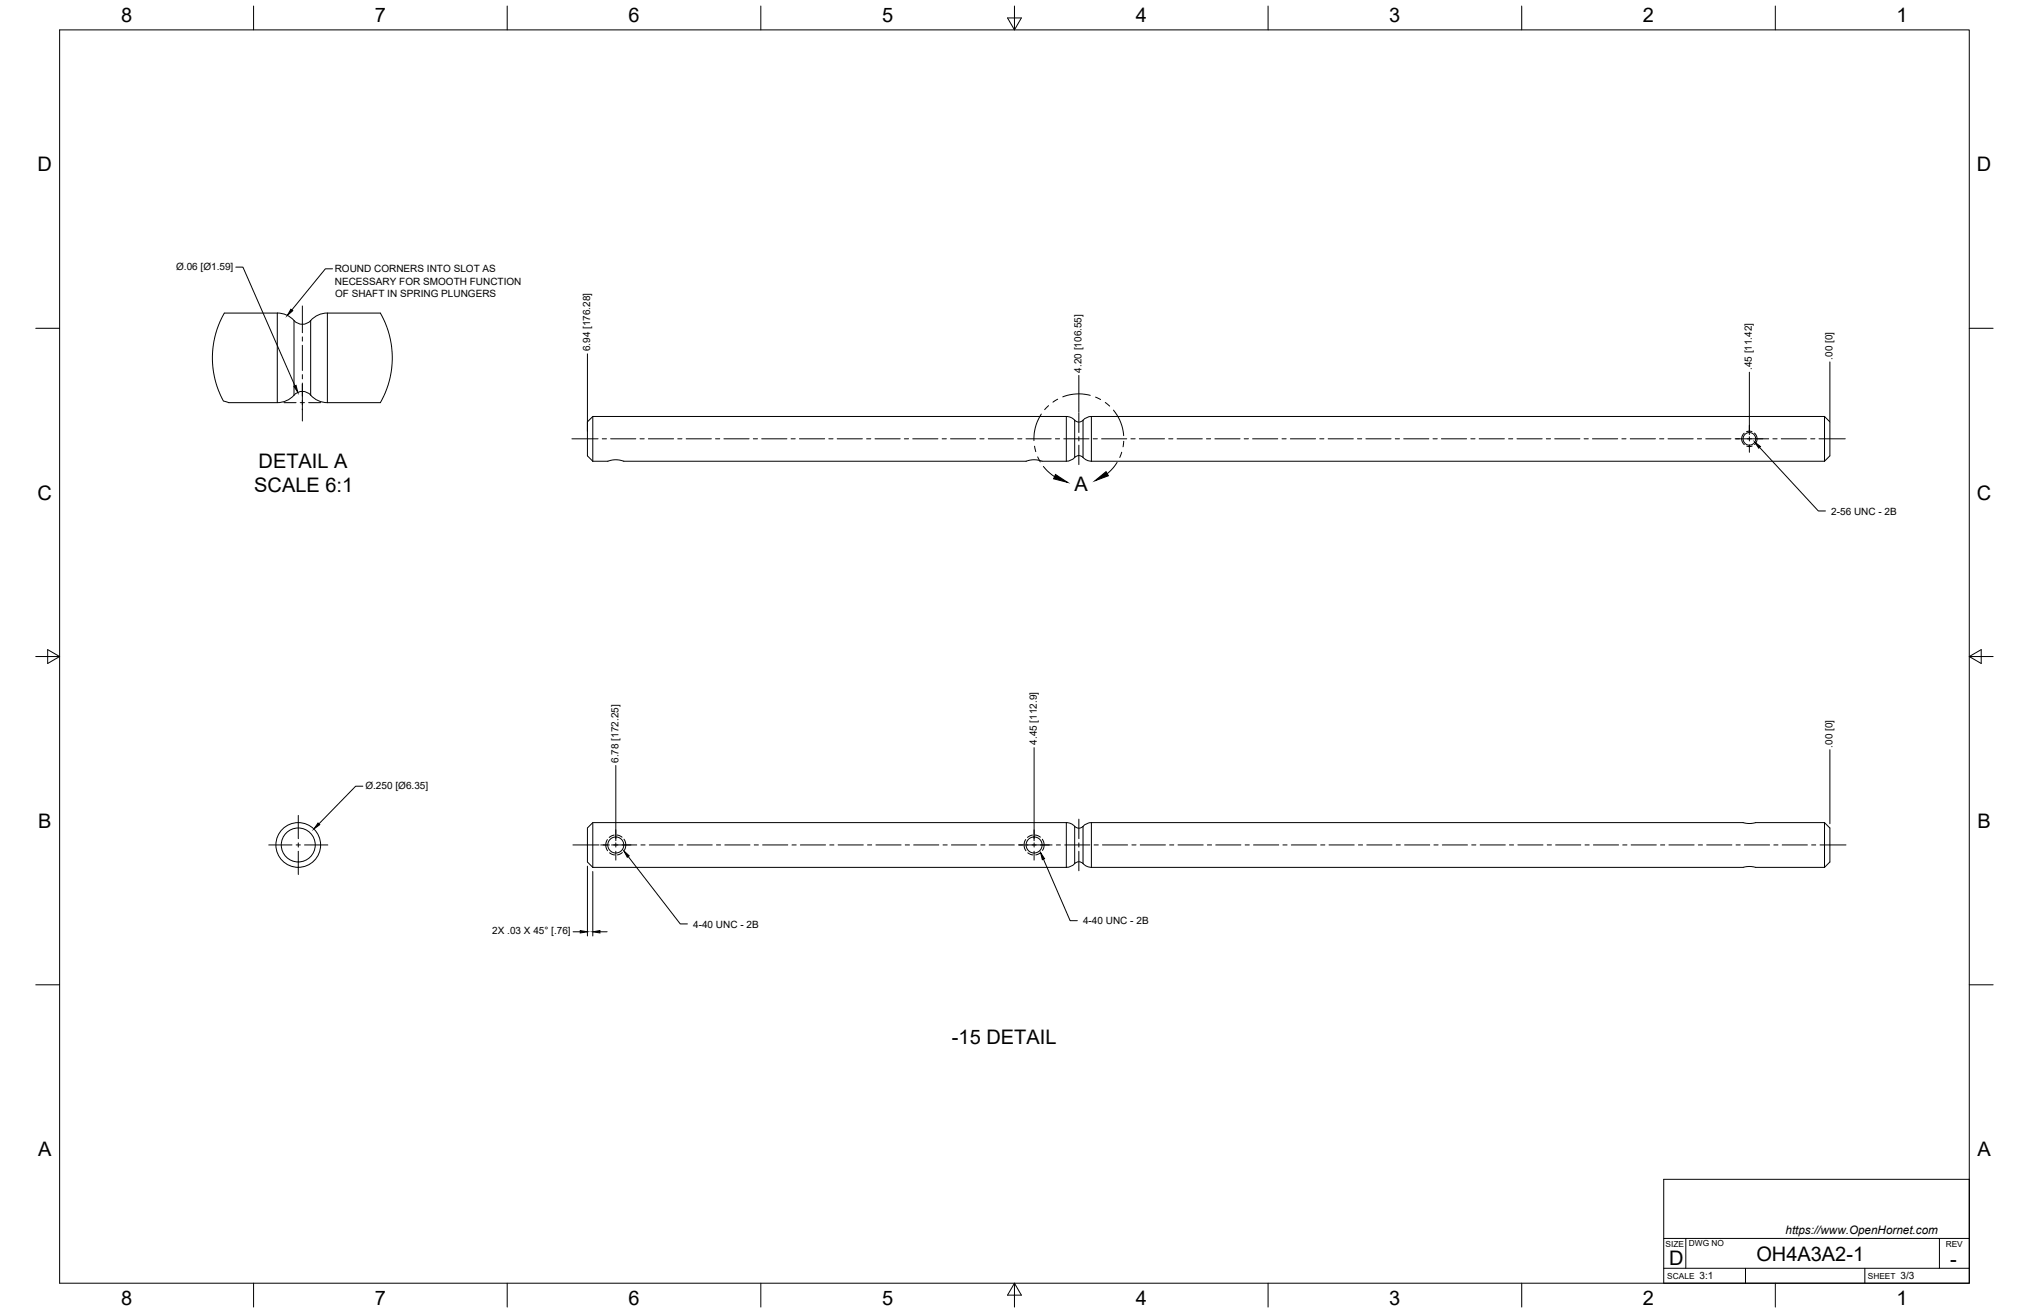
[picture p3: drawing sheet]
<svg xmlns="http://www.w3.org/2000/svg" width="864mm" height="559mm" viewBox="0 0 864 559" stroke-linecap="round" stroke-linejoin="round" font-family="sans-serif">
<!-- layer: Visible Narrow -->
<path d="M118 133.2v38.2M125.1 136.4v31.8M132.2 136.4v31.8M139.3 133.2v38.2M453.9 177.2v19.1M457.4 178.8v15.9M461 178.8v15.9M464.5 177.2v19.1M453.9 350.1v19M457.4 351.7v15.9M461 351.7v15.9M464.5 350.1v19" fill="none" stroke="#000" stroke-width=".43"/>
<!-- layer: Visible -->
<g fill="none" stroke="#000" stroke-width=".43">
<path d="M125.1 168.2a9.5 9.5 0 0 1-7.1 3.2h-20.6l-2.3-.7-2.2-4.8-1.4-4.3-.8-4.8-.3-5.4 .4-4.8 1-4.7 1.8-5 1.9-3.7 23.4 .1a10.9 10.9 0 0 1 7.1 3.9 4.9 4.9 0 0 0 6.9-1.4 9.4 9.4 0 0 1 6.4-2.6h22.6l2.1 4.4 1.6 4.4 .9 4.3 .5 5.1-.3 5.6-.9 4.8-1.8 5.2-2.1 4.4h-22.6a9.5 9.5 0 0 1-7.1-3.2M132.3 168.2a4.8 4.8 0 0 0-7.2 0M252.3 177.2v19.1M776.6 177.2h-312.1a7.5 7.5 0 0 0-4.5 2.3 3.1 3.1 0 0 1-3.5-1.4l-2.6-.9h-201.6l-2.3 2.3v14.5l2.3 2.3M776.6 177.2l2.2 2.3v14.5l-2.2 2.3M776.6 177.2v19.1M252.3 196.3h6.4l3.2-.6 3.6 .6h171.3l3.1-.6 3.6 .6h10.4a7.6 7.6 0 0 0 4.5-2.3 3.1 3.1 0 0 1 3.5 1.4l2.6 .9h312.1M252.3 350.1v19M776.6 350.1h-29.4l-3 .4-2.3-.4h-277.4a7.5 7.5 0 0 0-4.5 2.2 3.1 3.1 0 0 1-3.5-1.4l-2.6-.8h-201.6l-2.3 2.3v14.5l2.3 2.2M776.6 350.1l2.2 2.3v14.5l-2.2 2.2M776.6 350.1v19M252.3 369.1h201.6a7.5 7.5 0 0 0 4.5-2.2 3.1 3.1 0 0 1 3.5 1.4l2.6 .8h277.4l2.3-.3 3 .3h29.4"/>
<circle cx="744.6" cy="186.8" r="2.67"/>
<circle cx="126.9" cy="359.6" r="7.2"/>
<circle cx="126.9" cy="359.6" r="9.5"/>
<circle cx="262.1" cy="359.6" r="3.4"/>
<circle cx="440.1" cy="359.6" r="3.4"/>
</g>
<!-- layer: Hidden -->
<g fill="none" stroke="#000" stroke-width=".43">
<path d="M742.4 184.4l-.8 1-.3 1.5 .3 1.3 .8 1.1M745.7 183.7l-1.3-.2-1 .2M745.8 189.8l-1.1 .3-1.2-.3M746.7 184.3l.9 1.1 .3 1.1-.3 1.5-.8 1.2M258.5 357.3l-.1 .1a4.2 4.2 0 0 0 .2 4.7M261.4 355.4l-2.1 1M262.6 355.4l2.2 .9M265.6 357.2a4.3 4.3 0 0 1 .1 4.7M436.6 357.3l-.1 .1a4.2 4.2 0 0 0 .2 4.7M439.5 355.4l-2.2 1M440.6 355.4l2.2 .9M443.6 357.2h.1a4.2 4.2 0 0 1 0 4.7"/>
<path d="M259.4 362.9l2.2 1M264.9 362.8l-2.1 1M437.5 362.9l2.1 1M443 362.8l-2.2 1"/>
</g>
<!-- layer: Border -->
<g fill="none" stroke="#000" stroke-width=".43">
<path d="M25.4 12.7h812.8v533.4h-812.8zM107.9 2.6v10.1M215.9 2.6v10.1M323.8 2.6v10.1M428.8 7.6h5.9l-2.9 5.1zM431.8 2.6v10.1M539.7 2.6v10.1M647.7 2.6v10.1M755.6 2.6v10.1M15.2 139.7h10.2M838.2 139.7h10.1M15.2 279.4h10.2"/>
<path d="M20.3 276.5l5.1 2.9-5.1 3zM838.2 279.4l5.1-2.9v5.9zM838.2 279.4h10.1M15.2 419.1h10.2M838.2 419.1h10.1M107.9 546.1v10.2M215.9 546.1v10.2M323.8 546.1v10.2M431.8 546.1l2.9 5.1h-5.9zM431.8 546.1v10.2M539.7 546.1v10.2M647.7 546.1v10.2"/>
<path d="M755.6 546.1v10.2"/>
</g>
<!-- layer: Titleblock -->
<path d="M708.1 501.9h130.1v44.2h-130.1zM708.1 539.8h130.1M708.1 527.1h130.1M717.5 527.1v12.7M742.9 539.8v6.3M793.7 539.8v6.3M825.5 527.1v12.7" fill="none" stroke="#000" stroke-width=".43"/>
<!-- layer: FD_Dimensions -->
<g fill="none" stroke="#000" stroke-width=".43">
<path d="M100.4 113.7h3l22.1 50.5M250 150.6v32.9M459.2 159.8v15.7M744.6 158.4v26.6M778.8 154v25.2M440.1 318.2v39.6M778.8 319.1v31.5M154.4 334.6h-3l-15.7 16M262.1 325.8v32M250 368.6v29.7M252.3 370.9v27.4M243.9 396.6h3.1"/>
<path d="M255.4 396.6h3"/>
</g>
<!-- layer: Smart Centers -->
<g fill="none" stroke="#000" stroke-width=".43">
<path d="M128.7 130.2v11.4M128.7 143.4v1.8M128.7 147v10.7M128.7 159.4v1.8M120.9 171.4h5.1M127.8 171.4h1.8M128.7 163v16.2M131.4 171.4h5.1M459.2 175.8v8.3M243.4 186.8h11.2M256.3 186.8h1.8M259.9 186.8h10.7"/>
<path d="M272.4 186.8h1.8M276 186.8h10.7M288.5 186.8h1.8M292.1 186.8h10.7M304.5 186.8h1.8M308.1 186.8h10.7M320.6 186.8h1.8M324.2 186.8h10.7M336.7 186.8h1.8M340.3 186.8h10.7M352.8 186.8h1.8M356.3 186.8h10.8"/>
<path d="M368.9 186.8h1.7M372.4 186.8h10.7M384.9 186.8h1.8M388.5 186.8h10.7M401 186.8h1.8M404.6 186.8h10.7M417.1 186.8h1.7M420.6 186.8h10.8M433.1 186.8h1.8M436.7 186.8h10.7M449.2 186.8h1.8M452.8 186.8h10.7"/>
<path d="M459.2 185.9v1.8M459.2 189.4v8.3M465.3 186.8h1.8M468.9 186.8h10.7M481.4 186.8h1.8M484.9 186.8h10.7M497.4 186.8h1.8M501 186.8h10.7M513.5 186.8h1.8M517.1 186.8h10.7M529.6 186.8h1.8M533.1 186.8h10.8"/>
<path d="M545.7 186.8h1.7M549.2 186.8h10.7M561.7 186.8h1.8M565.3 186.8h10.7M577.8 186.8h1.8M581.4 186.8h10.7M593.9 186.8h1.8M597.5 186.8h10.7M609.9 186.8h1.8M613.5 186.8h10.7M626 186.8h1.8M629.6 186.8h10.7"/>
<path d="M642.1 186.8h1.8M645.7 186.8h10.7M658.2 186.8h1.8M661.7 186.8h10.7M674.2 186.8h1.8M677.8 186.8h10.7M690.3 186.8h1.8M693.9 186.8h10.7M706.4 186.8h1.8M710 186.8h10.7M722.5 186.8h1.7M726 186.8h10.7"/>
<path d="M738.5 186.8h3.4M742.1 186.8h10.7M744.6 181v3.1M744.6 185.9v1.8M744.6 189.4v3.1M754.6 186.8h1.8M758.2 186.8h10.7M770.7 186.8h1.8M774.2 186.8h11.2M114.4 359.6h9.9M126 359.6h1.8M127 347v9.9"/>
<path d="M127 358.7v1.8M129.6 359.6h9.9M243.9 359.6h11M255.7 359.6h3.7M260.3 359.6h10.7M262.1 353.2v3.7M262.1 358.7v1.8M272.8 359.6h1.8M276.4 359.6h10.7M288.9 359.6h1.8M292.4 359.6h10.7M304.9 359.6h1.8"/>
<path d="M308.5 359.6h10.7M321 359.6h1.8M324.6 359.6h10.7M337.1 359.6h1.8M340.7 359.6h10.7M353.2 359.6h1.7M356.7 359.6h10.8M369.2 359.6h1.8M372.8 359.6h10.7M385.3 359.6h1.8M388.9 359.6h10.7M401.4 359.6h1.8"/>
<path d="M405 359.6h10.7M417.4 359.6h1.8M421 359.6h10.7M433.5 359.6h14.3M440.1 353.2v3.7M440.1 358.7v1.8M449.6 359.6h1.8M453.2 359.6h10.7M459.2 348.6v8.3M459.2 358.7v1.8M465.7 359.6h1.8M469.2 359.6h10.8"/>
<path d="M481.8 359.6h1.7M485.3 359.6h10.7M497.8 359.6h1.8M501.4 359.6h10.7M513.9 359.6h1.8M517.5 359.6h10.7M530 359.6h1.7M533.5 359.6h10.8M546 359.6h1.8M549.6 359.6h10.7M562.1 359.6h1.8M565.7 359.6h10.7"/>
<path d="M578.2 359.6h1.8M581.7 359.6h10.8M594.3 359.6h1.7M597.8 359.6h10.7M610.3 359.6h1.8M613.9 359.6h10.7M626.4 359.6h1.8M630 359.6h10.7M642.5 359.6h1.7M646 359.6h10.8M658.5 359.6h1.8M662.1 359.6h10.7"/>
<path d="M674.6 359.6h1.8M678.2 359.6h10.7M690.7 359.6h1.8M694.3 359.6h10.7M706.8 359.6h1.8M710.3 359.6h10.8M722.8 359.6h1.8M726.4 359.6h10.7M738.9 359.6h1.8M742.5 359.6h10.7M755 359.6h1.8M758.5 359.6h10.8"/>
<path d="M771.1 359.6h1.7M774.6 359.6h11.1M127 362.3v9.9M262.1 362.3v3.8M440.1 362.3v3.8M459.2 362.3v8.3"/>
</g>
<!-- layer: Hole Notes -->
<path d="M746.9 188.2l2.4 1.9-.7 .6zM265.5 362.1l2.3 2.1-.8 .6zM442.9 362.9l1.7 2.6-.9 .4z" fill="#000" stroke="#000" stroke-width=".43"/>
<path d="M748.9 190.4l25 27.1h3.1M267.4 364.6l22.1 28.6h3.1M444.1 365.7l11.4 26.1h3" fill="none" stroke="#000" stroke-width=".43"/>
<!-- layer: FD_Dimensions -->
<path d="M125.1 164.4l.9-.4 .8 3zM135.4 350.3l.7 .7-2.5 1.8zM247 396l3 .6-3 .5zM252.3 396.6l3.1-.6v1.1z" fill="#000" stroke="#000" stroke-width=".43"/>
<!-- layer: Detail Boundary -->
<g fill="none" stroke="#000" stroke-width=".43">
<path d="M443.2 176.2a19.2 19.2 0 0 0-3.1 11.3M446.3 172.6l-1.7 1.7M450.2 169.9l-2 1.3M464 168.3a19.1 19.1 0 0 0-11.7 .6M466.3 169l2.1 1M470.5 171.3l1.8 1.5M473.9 174.5a19 19 0 0 1 4.4 10.9M440.3 189.9l.6 2.3M441.7 194.5l1.1 2.1M444.1 198.5l1.8 2 2.9 2.4M475.5 196.8l-1.5 2.1-2.7 2.7M477.4 192.5l-.8 2.2"/>
<path d="M478.3 187.8l-.3 2.4"/>
</g>
<path d="M449.2 201.9l5.2 3.4-6-1.5zM466 204.6l4.8-3.9 1 1.8z" fill="#000" stroke="#000" stroke-width=".43"/>
<!-- layer: Leaders -->
<path d="M123.8 131.6l.8 .6-2.3 2.1z" fill="#000" stroke="#000" stroke-width=".43"/>
<path d="M141.5 114.4h-3l-14.3 17.5" fill="none" stroke="#000" stroke-width=".43"/>
<g font-size="8.5">
<text x="51.6" y="9.4">8</text>
<text x="159.5" y="9.4">7</text>
<text x="267.5" y="9.4">6</text>
<text x="375.4" y="9.3">5</text>
<text x="483.4" y="9.4">4</text>
<text x="591.3" y="9.4">3</text>
<text x="699.3" y="9.4">2</text>
<text x="807.2" y="9.4">1</text>
<text x="16" y="72.9">D</text>
<text x="841.4" y="72.9">D</text>
<text x="110.1" y="199">DETAIL A</text>
<text x="108.2" y="209.3">SCALE 6:1</text>
<text x="457.4" y="208.9">A</text>
<text x="16" y="212.6">C</text>
<text x="841.4" y="212.6">C</text>
<text x="16.2" y="352.3">B</text>
<text x="841.7" y="352.3">B</text>
<text x="405.2" y="444.2">-15 DETAIL</text>
<text x="16.2" y="492">A</text>
<text x="841.7" y="492">A</text>
<text x="710.4" y="538.4">D</text>
<text x="747.6" y="536.7">OH4A3A2-1</text>
<text x="830.1" y="538.8">-</text>
<text x="51.6" y="555.5">8</text>
<text x="159.5" y="555.5">7</text>
<text x="267.5" y="555.5">6</text>
<text x="375.4" y="555.4">5</text>
<text x="483.4" y="555.5">4</text>
<text x="591.3" y="555.5">3</text>
<text x="699.3" y="555.5">2</text>
<text x="807.2" y="555.5">1</text>
</g>
<text font-size="5" x="760" y="525.2">https://www.OpenHornet.com</text>
<g font-size="4.3">
<text x="75" y="114.8">Ø.06 [Ø1.59]</text>
<text x="142.5" y="116">ROUND CORNERS INTO SLOT AS</text>
<text x="142.5" y="121.1">NECESSARY FOR SMOOTH FUNCTION</text>
<text x="142.6" y="126.2">OF SHAFT IN SPRING PLUNGERS</text>
<text x="251.1" y="149.5" transform="rotate(-90 251.1 149.5)">6.94 [176.28]</text>
<text x="779.9" y="153.1" transform="rotate(-90 779.9 153.1)">.00 [0]</text>
<text x="460.3" y="158.6" transform="rotate(-90 460.3 158.6)">4.20 [106.55]</text>
<text x="745.7" y="157.5" transform="rotate(-90 745.7 157.5)">.45 [11.42]</text>
<text x="779.4" y="219">2-56 UNC - 2B</text>
<text x="441.2" y="317" transform="rotate(-90 441.2 317)">4.45 [112.9]</text>
<text x="779.9" y="318.2" transform="rotate(-90 779.9 318.2)">.00 [0]</text>
<text x="263.2" y="324.7" transform="rotate(-90 263.2 324.7)">6.78 [172.25]</text>
<text x="155.5" y="335.7">Ø.250 [Ø6.35]</text>
<text x="295" y="394.8">4-40 UNC - 2B</text>
<text x="461" y="393.4">4-40 UNC - 2B</text>
<text x="209.5" y="397.7">2X .03 X 45° [.76]</text>
<text x="723.4" y="544.5">3:1</text>
<text x="809" y="544.5">3/3</text>
</g>
<g font-size="3.5">
<text x="708.9" y="530.9">SIZE</text>
<text x="718.9" y="530.5">DWG NO</text>
<text x="828.2" y="530.9">REV</text>
<text x="709.6" y="544.2">SCALE</text>
<text x="795" y="544.2">SHEET</text>
</g>
</svg>
